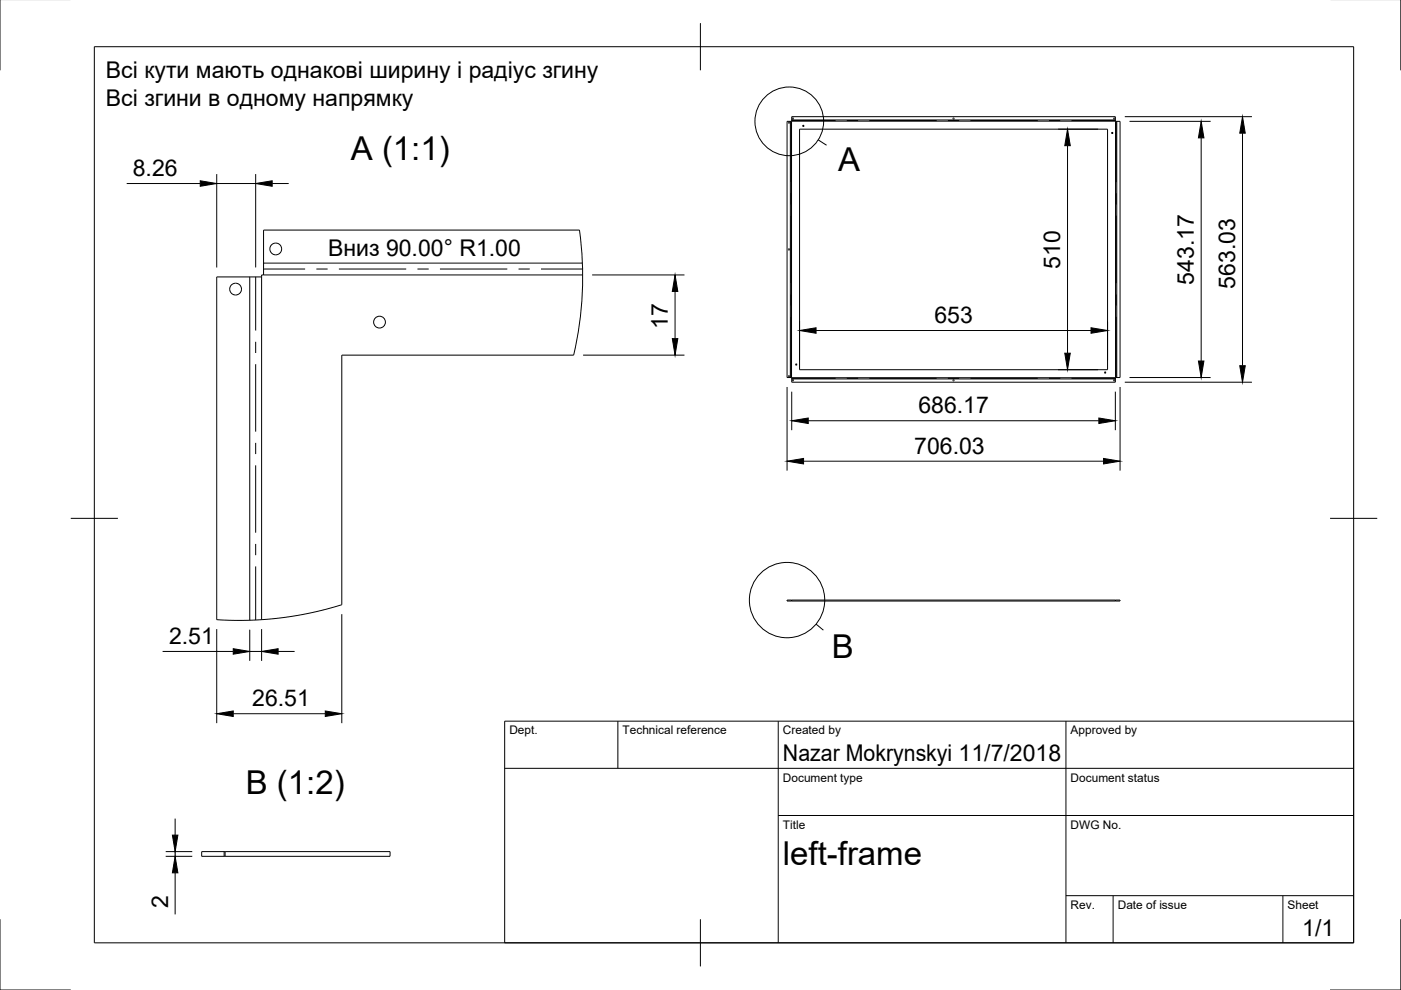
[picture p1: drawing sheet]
<svg xmlns="http://www.w3.org/2000/svg" width="297mm" height="210mm" viewBox="0 0 297 210" stroke-linecap="round" stroke-linejoin="round" font-family="sans-serif">
<!-- layer: Visible -->
<g fill="none" stroke="#000" stroke-width=".21">
<path d="M166.9 25.7h1v-1h68.6v1h1v54.3h-1v1h-68.6l-.1-1h-.9zM167.8 25.7h.1M169.5 27.4h65.3v51h-65.3zM236.5 25.7h.1M46 58.7h9.5v-.4h.4v-9.5h67a72.8 72.8 0 0 1-1.3 26.5h-49.1v52.9l-6.7 1.8-6.4 1-7 .5-6.4-.1zM166.9 127.2h70.6v.2h-70.6zM167.8 127.2v.2M167.9 127.2v.2M236.5 127.2v.2M42.8 180.6h39.9v1h-39.9zM47.5 180.6v1M47.7 180.6v1"/>
<circle cx="167.3" cy="26" r=".12"/>
<circle cx="168.1" cy="25.1" r=".12"/>
<circle cx="170.3" cy="26.7" r=".12"/>
<circle cx="202.2" cy="25.1" r=".12"/>
<circle cx="235.8" cy="28.2" r=".12"/>
<circle cx="236.2" cy="25.1" r=".12"/>
<circle cx="58.5" cy="52.8" r="1.25"/>
<circle cx="167.3" cy="52.9" r=".12"/>
<circle cx="49.9" cy="61.3" r="1.25"/>
<circle cx="80.5" cy="68.3" r="1.25"/>
<circle cx="167.3" cy="79.8" r=".12"/>
<circle cx="168.8" cy="77.3" r=".12"/>
<circle cx="234.3" cy="79" r=".12"/>
<circle cx="168.1" cy="80.6" r=".12"/>
<circle cx="202.2" cy="80.6" r=".12"/>
<circle cx="236.2" cy="80.6" r=".12"/>
</g>
<!-- layer: Visible Narrow -->
<path d="M167.6 25.7v54.3M167.8 25.7v54.3M167.9 25.7h68.6M167.9 25.4h68.6M236.5 25.7v54.3M236.8 25.7v54.3M53 58.7v72.8M55.5 58.7v72.7M55.9 58.3h67.6M55.9 55.8h67.6M167.9 80.1h68.6M167.9 80.3h68.6" fill="none" stroke="#000" stroke-width=".21"/>
<!-- layer: Center Lines -->
<g fill="none" stroke="#000" stroke-width=".21">
<path d="M167.7 25.7v12.9M167.9 25.6h9.3M179.5 25.6h2.4M184.3 25.6h14.3M201 25.6h2.4M205.7 25.6h14.3M222.4 25.6h2.4M227.2 25.6h9.3M236.6 25.7v12.9M54.2 58.7v11.4M55.9 57h8.8M67.1 57h2.4"/>
<path d="M71.8 57h14.3M88.5 57h2.4M93.3 57h14.3M109.9 57h2.4M114.7 57h8.8M167.7 41v2.4M167.7 45.7v14.3M236.6 41v2.4M236.6 45.7v14.3M54.2 72.5v2.3M54.2 77.2v14.3M167.7 62.4v2.4"/>
<path d="M167.7 67.2v12.8M236.6 62.4v2.4M236.6 67.2v12.8M54.2 93.9v2.4M54.2 98.7v14.2M167.9 80.2h9.3M179.5 80.2h2.4M184.3 80.2h14.3M201 80.2h2.4M205.7 80.2h14.3M222.4 80.2h2.4M227.2 80.2h9.3"/>
<path d="M54.2 115.3v2.4M54.2 120.1v11.4"/>
</g>
<!-- layer: Border -->
<path d="M0 -.1v15M297 -.1v15M20 9.9h267v190h-267zM148.5 4.9v10M15 109.9h10M282 109.9h10M0 194.9v15h15M148.5 194.9v10M297 194.9v15h-15" fill="none" stroke="#000" stroke-width=".21"/>
<!-- layer: TitleBlock -->
<path d="M107 152.9h180v47h-180zM131 152.9v10M165 152.9v47M226 152.9v47M107 162.9h180M165 172.9h122M226 189.9h61M236 189.9v10M272 189.9v10" fill="none" stroke="#000" stroke-width=".21"/>
<!-- layer: Annotations -->
<g fill="none" stroke="#000" stroke-width=".21">
<path d="M173.5 29.7l1.7 1.1M173 132.3l1.6 1.3"/>
<circle cx="167.3" cy="25.7" r="7.3"/>
<circle cx="166.9" cy="127.2" r="8"/>
</g>
<!-- layer: Dimensions -->
<g fill="none" stroke="#000" stroke-width=".21">
<path d="M26.9 38.9h15.6M46 36.9v19.8M46 38.9h8.2M54.2 36.9v19.8M57.7 38.9h3.5M224.3 27.4h8.5M226.3 30.9v44M238.5 24.7h26.9M239.5 25.7h17.2M254.7 29.2v47.3M263.4 28.2v49.3M125.5 58.3h19.6"/>
<path d="M123.6 75.3h21.5M143.1 61.8v10M169.5 68.1v8.3M173 70.1h58.3M224.3 78.4h8.5M234.8 68.1v8.3M166.9 82v17.8M167.9 83v8.2M170.4 97.8h63.6M171.4 89.2h61.6M236.5 83v8.2M237.5 82v17.8"/>
<path d="M238.5 81h26.9M239.5 80h17.2M34.5 138.1h15M46 133.4v19.9M53 133.5v6.6M53 138.1h2.5M55.5 133.4v6.7M59 138.1h3.5M72.5 130.2v23.1M49.5 151.3h19.5M37.1 173.6v3.5M35.1 180.6h5.7"/>
<path d="M35.1 181.6h5.7M37.1 180.6v1M37.1 185.1v8.8"/>
</g>
<g fill="#000" stroke="#000" stroke-width=".21">
<path d="M42.5 38.3l3.5 .6-3.5 .6zM54.2 38.9l3.5-.6v1.2zM226.3 27.4l.6 3.5h-1.1zM254.7 25.7l.6 3.5h-1.2zM263.4 24.7l.6 3.5h-1.1zM143.1 58.3l.6 3.5h-1.2zM142.5 71.8h1.2l-.6 3.5zM169.5 70.1l3.5-.6v1.2zM225.8 74.9h1.1l-.6 3.5zM231.3 69.5l3.5 .6-3.5 .6zM254.1 76.5h1.2l-.6 3.5zM262.9 77.5h1.1l-.6 3.5z"/>
<path d="M166.9 97.8l3.5-.6v1.2zM167.9 89.2l3.5-.6v1.2zM233 88.6l3.5 .6-3.5 .6zM234 97.2l3.5 .6-3.5 .6zM49.5 137.5l3.5 .6-3.5 .6zM55.5 138.1l3.5-.6v1.2zM46 151.3l3.5-.6v1.2zM69 150.7l3.5 .6-3.5 .6zM36.5 177.1h1.2l-.6 3.5zM37.1 181.6l.6 3.5h-1.2z"/>
</g>
<g font-size="7">
<text x="74.4" y="34">A (1:1)</text>
<text x="177.7" y="36.4">A</text>
<text x="176.4" y="139.6">B</text>
<text x="52.1" y="168.4">B (1:2)</text>
<text x="166" y="183.4">left-frame</text>
</g>
<g font-size="4.9">
<text x="22.5" y="16.6">Всі кути мають однакові ширину і радіус згину</text>
<text x="22.5" y="22.5">Всі згини в одному напрямку</text>
<text x="28.2" y="37.4">8.26</text>
<text x="69.6" y="54.2">Вниз 90.00° R1.00</text>
<text x="224.8" y="57" transform="rotate(-90 224.8 57)">510</text>
<text x="253.1" y="60.4" transform="rotate(-90 253.1 60.4)">543.17</text>
<text x="261.9" y="61.2" transform="rotate(-90 261.9 61.2)">563.03</text>
<text x="141.6" y="69.7" transform="rotate(-90 141.6 69.7)">17</text>
<text x="198.1" y="68.5">653</text>
<text x="194.7" y="87.6">686.17</text>
<text x="193.8" y="96.2">706.03</text>
<text x="35.8" y="136.6">2.51</text>
<text x="53.5" y="149.8">26.51</text>
<text x="166" y="161.4">Nazar Mokrynskyi 11/7/2018</text>
<text x="35.6" y="192.5" transform="rotate(-90 35.6 192.5)">2</text>
<text x="276.1" y="198.6">1/1</text>
</g>
<g font-size="2.5">
<text x="108" y="155.7">Dept.</text>
<text x="132" y="155.7">Technical reference</text>
<text x="166" y="155.7">Created by</text>
<text x="227" y="155.7">Approved by</text>
<text x="166" y="165.7">Document type</text>
<text x="227" y="165.7">Document status</text>
<text x="166" y="175.7">Title</text>
<text x="227" y="175.7">DWG No.</text>
<text x="227" y="192.7">Rev.</text>
<text x="237" y="192.7">Date of issue</text>
<text x="273" y="192.7">Sheet</text>
</g>
</svg>
